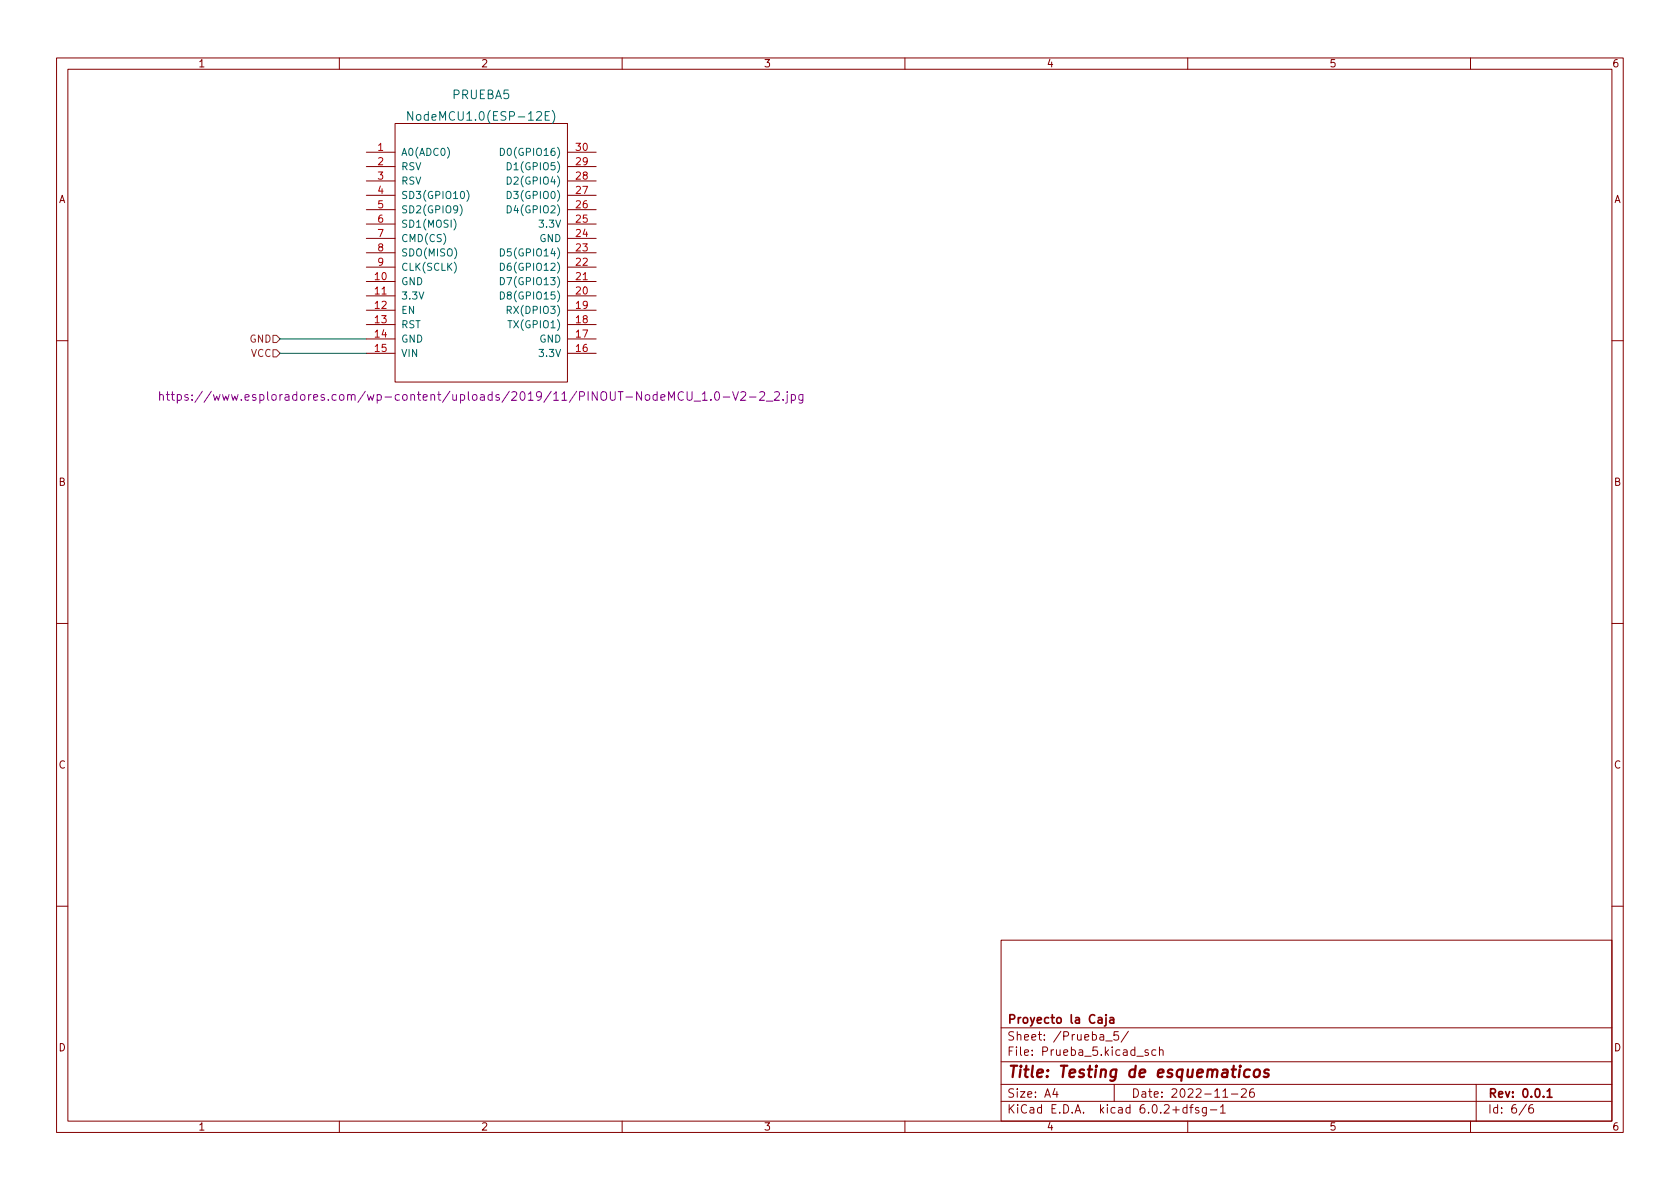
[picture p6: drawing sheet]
<svg xmlns="http://www.w3.org/2000/svg" width="297mm" height="210mm" viewBox="0 0 297 210" stroke-linecap="round" stroke-linejoin="round" font-family="sans-serif">
<g fill="none" stroke="#840000" stroke-width=".18">
<path d="M10 10.2h277v190.1h-277zM12 12.2h273v186.1h-273zM60 10.2v2M110 10.2v2M160 10.2v2M210 10.2v2M260 10.2v2M64.8 26.9h5M64.8 29.5h5M64.8 39.6h5M64.8 37.1h5M64.8 34.5h5"/>
<path d="M64.8 32h5M69.8 21.8h30.5v45.8h-30.5zM100.3 26.9h5.1M100.3 29.5h5.1M100.3 39.6h5.1M100.3 37.1h5.1M100.3 34.5h5.1M100.3 32h5.1M64.8 49.8h5M64.8 52.3h5M64.8 54.9h5M64.8 57.4h5"/>
<path d="M64.8 59.9h5M64.8 47.2h5M64.8 44.7h5M64.8 42.2h5M100.3 49.8h5.1M100.3 52.3h5.1M100.3 54.9h5.1M100.3 57.4h5.1M100.3 59.9h5.1M100.3 47.2h5.1M100.3 44.7h5.1M100.3 42.2h5.1"/>
<path d="M10 60.2h2M64.8 62.5h5M100.3 62.5h5.1M285 60.2h2M10 110.2h2M285 110.2h2M10 160.2h2M177 166.3h108v32h-108zM285 160.2h2M60 198.3v2M110 198.3v2M160 198.3v2"/>
<path d="M177 194.8h108M177 191.8h108M177 187.8h108M177 181.8h108M186.5 192.5l-.4 1h1M186.9 193v1M195.5 184.1h1.1M197 191.8v3M197.7 182.4h-.7l-.1 .7 .2-.1 .5 .1 .2 .2-.1 .5-.2 .1-.6-.1M199.5 182.4l-1.3 1.9M201 186.8h1.1M203 185.7l-.4-.1-.2 .2 .1 .3 .5 .1v.4h-.6"/>
<path d="M204.4 185.7l-.5-.1-.3 .3v.4l.2 .3h.6M205 185.8l.2-.2 .4 .1v.9M205 185.1v1.5M209.9 195.9l-.5-.1-.3 .3v.4l.2 .3h.6M209.9 195.3v1.5M210 198.3v2M210.4 195.8h.5M210.9 195.3l-.3 .2v1.3M211.9 195.9l-.3-.1-.2 .2v.3l.5 .1v.4h-.5M213.3 195.8v1.2l-.3 .3h-.4M213.3 195.9l-.4-.1-.3 .3v.4l.1 .3h.6M214 196.3h1.1"/>
<path d="M215.8 195.8l.4-.5v1.5M215.8 196.8h.8M216.2 194h.9M217.7 193.5h1.2M219.5 192.7l.6-.2 .2 .2 .1 .3-1 1h1M221.6 192.5a.59 .59 0 0 0-.7 .7v.5l.2 .3h.4l.2-.1 .1-.5-.2-.2-.4-.1-.3 .3M260 198.3v2M261 191.8v6.5M269.9 195.3l-1.3 1.9M271 195.3a.6 .6 0 0 0-.7 .7v.5l.1 .3h.5l.2-.1 .1-.5-.2-.2-.4-.1-.3 .3"/>
</g>
<path d="M195.6 179.9v1.3l-.3 .2M195.6 179.4v.2M196.3 180h.5l.1 .9M196.9 180.3l-.5 .1a.29 .29 0 0 0-.2 .2 .29 .29 0 0 0 .2 .3h.5M273.6 193l.4-.5v1.5M273.6 194h.8" fill="none" stroke="#840000" stroke-width=".3"/>
<path d="M221 189.2a.66 .66 0 0 0-1 .3l-.1 .6 .2 .3 .2 .1 .6-.1M221.8 189.3a.52 .52 0 0 1 .6-.2 .52 .52 0 0 1 .4 .4l-.1 .6a.55 .55 0 0 1-.5 .4 .55 .55 0 0 1-.5-.4zM224.3 189.2a.49 .49 0 0 0-.8 .3l.1 .2 .7 .2v.2l-.1 .3-.2 .1-.6-.1" fill="none" stroke="#840000" stroke-width=".4"/>
<g fill="none" stroke="#006464" stroke-width=".18">
<path d="M73 19.7v1.6l-.9-1.6v1.6M97.1 19.7h-.7v1.6h.7M97.6 19.5a1.75 1.75 0 0 1 0 2.3M79.1 26a1.46 1.46 0 0 1 0 2M80.3 38.7a1.46 1.46 0 0 1 0 2M81.3 36.2a1.46 1.46 0 0 1 0 1.9M82.6 33.7a1.46 1.46 0 0 1 0 1.9M88.5 26.2a.64 .64 0 0 1 .7 .7 .64 .64 0 0 1-.7 .6zM89.7 36.4a.64 .64 0 0 1 .7 .6 .64 .64 0 0 1-.7 .7zM89.7 33.8a.64 .64 0 0 1 .7 .7 .64 .64 0 0 1-.7 .6zM89.7 31.3a.64 .64 0 0 1 .7 .6 .64 .64 0 0 1-.7 .7zM89.7 28.8a.64 .64 0 0 1 .7 .6 .64 .64 0 0 1-.7 .6z"/>
<path d="M80.3 46.4a1.46 1.46 0 0 1 0 1.9M88.5 51.6a.64 .64 0 0 1 .7 .7 .64 .64 0 0 1-.7 .6zM88.5 49.1a.64 .64 0 0 1 .7 .6 .64 .64 0 0 1-.7 .7zM88.5 46.5a.64 .64 0 0 1 .7 .7 .64 .64 0 0 1-.7 .6zM88.5 44a.64 .64 0 0 1 .7 .6 .64 .64 0 0 1-.7 .7zM89.7 54.8h.6l.1-.2-.1-.3-.6-.1v1.2M89.8 56.7h.7"/>
</g>
<g fill="none" stroke="#840084" stroke-width=".18">
<path d="M28.2 69.9l.2-.1h.4l.1 1M28.2 69.3v1.5M29.4 69.8h.6M29.6 69.3v1.3l.4 .2M30.3 69.8h.5M30.5 69.3v1.3l.3 .2M31.4 69.8h.4l.3 .3v.4l-.2 .2h-.5M31.4 69.8v1.5M33.2 69.8h-.3l-.2 .2v.2l.5 .2v.3h-.5M34 70.6v.2M34 69.8v.2M35.8 69.2l-1.3 2"/>
<path d="M37.4 69.2l-1.3 2M127.9 70.2h1.1M129.5 69.3l.5 1.5 .6-1.5M131 69.4l.6-.1 .2 .1 .1 .3-1 1.1h1M132.5 70.2h1.2M134.3 69.4l.6-.1 .2 .1 .1 .3-.9 1.1h.9M135.5 70.9h1.2M136.9 69.4l.6-.1 .2 .1 .1 .3-.9 1.1h.9M138.5 70.6v.2M139.2 69.8v1.3l-.3 .2M139.2 69.3v.1M139.9 69.8h.5l.2 .3v.4l-.1 .2h-.6"/>
<path d="M139.9 69.8v1.5M141.9 69.8v1.2l-.2 .3-.4-.1M141.9 69.8h-.4l-.3 .3v.4l.2 .2h.5"/>
</g>
<path d="M48.3 59.3h.6l.6 .6-.6 .7h-.6zM48.3 61.8h.6l.6 .7-.6 .6h-.6z" fill="none" stroke="#725600" stroke-width=".18"/>
<path d="M49.5 59.9h15.3M49.5 62.5h15.3" fill="none" stroke="#009600" stroke-width=".18"/>
<text font-size="2.8" fill="#840000" x="178" y="190.6">Title: Testing de esquematicos</text>
<g font-size="2.1" fill="#006464">
<text x="80" y="17.5">PRUEBA5</text>
<text x="73.5" y="21.3">NodeMCU1.0(ESP-12E)</text>
</g>
<text font-size="2.1" fill="#840084" x="37.7" y="70.9">https://www.esploradores.com/wp-content/uploads/2019/11/PINOUT-NodeMCU_1.0-V2-2_2.jpg</text>
<g font-size="2.1" fill="#840000">
<text x="178" y="184">Sheet: /Prueba_5/</text>
<text x="178" y="181">Proyecto la Caja</text>
<text x="178" y="186.7">File: Prueba_5.kicad_sch</text>
<text x="178" y="196.9">KiCad E.D.A. kicad 6.0.2+dfsg-1</text>
<text x="178" y="194.1">Size: A4</text>
<text x="200" y="194.1">Date: 2022-11-26</text>
<text x="263" y="194.1">Rev: 0.0.1</text>
<text x="263" y="196.9">Id: 6/6</text>
</g>
<g font-size="1.8" fill="#840000">
<text x="35" y="11.9">1</text>
<text x="85" y="11.9">2</text>
<text x="135" y="11.9">3</text>
<text x="185" y="11.9">4</text>
<text x="235" y="11.9">5</text>
<text x="285" y="11.9">6</text>
<text x="10.3" y="35.9">A</text>
<text x="285.3" y="35.9">A</text>
<text x="10.3" y="85.9">B</text>
<text x="285.3" y="85.9">B</text>
<text x="10.3" y="135.9">C</text>
<text x="285.3" y="135.9">C</text>
<text x="10.3" y="185.9">D</text>
<text x="285.3" y="185.9">D</text>
<text x="35" y="199.9">1</text>
<text x="85" y="199.9">2</text>
<text x="135" y="199.9">3</text>
<text x="185" y="199.9">4</text>
<text x="235" y="199.9">5</text>
<text x="285" y="199.9">6</text>
</g>
<g font-size="1.8" fill="#a90000">
<text x="66.8" y="26.7">1</text>
<text x="66.8" y="29.2">2</text>
<text x="101.9" y="29.2">29</text>
<text x="101.9" y="26.7">30</text>
<text x="66.8" y="31.7">3</text>
<text x="66.8" y="34.3">4</text>
<text x="101.9" y="34.3">27</text>
<text x="101.9" y="31.7">28</text>
<text x="66.8" y="36.8">5</text>
<text x="66.8" y="39.4">6</text>
<text x="66.8" y="41.9">7</text>
<text x="101.9" y="41.9">24</text>
<text x="101.9" y="39.4">25</text>
<text x="101.9" y="36.8">26</text>
<text x="66.8" y="44.4">8</text>
<text x="66.8" y="47">9</text>
<text x="101.9" y="47">22</text>
<text x="101.9" y="44.4">23</text>
<text x="66.3" y="49.5">10</text>
<text x="66.3" y="52.1">11</text>
<text x="101.9" y="52.1">20</text>
<text x="101.9" y="49.5">21</text>
<text x="66.3" y="54.6">12</text>
<text x="66.3" y="57.1">13</text>
<text x="66.3" y="59.7">14</text>
<text x="101.9" y="59.7">17</text>
<text x="101.9" y="57.1">18</text>
<text x="101.9" y="54.6">19</text>
<text x="66.3" y="62.2">15</text>
<text x="101.9" y="62.2">16</text>
</g>
<g font-size="1.8" fill="#006464">
<text x="70.9" y="27.6">A0(ADC0)</text>
<text x="89.5" y="27.6">D0(GPIO16)</text>
<text x="70.9" y="30.1">RSV</text>
<text x="70.9" y="32.6">RSV</text>
<text x="70.9" y="35.2">SD3(GPIO10)</text>
<text x="90.5" y="35.2">D3(GPIO0)</text>
<text x="90.5" y="32.6">D2(GPIO4)</text>
<text x="90.5" y="30.1">D1(GPIO5)</text>
<text x="70.9" y="37.7">SD2(GPIO9)</text>
<text x="70.9" y="40.3">SD1(MOSI)</text>
<text x="90.5" y="37.7">D4(GPIO2)</text>
<text x="95.7" y="40.3">3.3V</text>
<text x="70.9" y="42.8">CMD(CS)</text>
<text x="70.9" y="45.3">SDO(MISO)</text>
<text x="70.9" y="47.9">CLK(SCLK)</text>
<text x="89.5" y="47.9">D6(GPIO12)</text>
<text x="89.5" y="45.3">D5(GPIO14)</text>
<text x="95.4" y="42.8">GND</text>
<text x="70.9" y="50.4">GND</text>
<text x="70.9" y="53">3.3V</text>
<text x="89.5" y="53">D8(GPIO15)</text>
<text x="89.5" y="50.4">D7(GPIO13)</text>
<text x="70.9" y="55.5">EN</text>
<text x="70.9" y="58">RST</text>
<text x="90.4" y="55.5">RX(DPIO3)</text>
<text x="90.5" y="58">TX(GPIO1)</text>
<text x="70.9" y="60.6">GND</text>
<text x="70.9" y="63.1">VIN</text>
<text x="95.4" y="60.6">GND</text>
<text x="95.7" y="63.1">3.3V</text>
</g>
<g font-size="1.8" fill="#725600">
<text x="44.1" y="60.6">GND</text>
<text x="44.3" y="63.1">VCC</text>
</g>
</svg>
